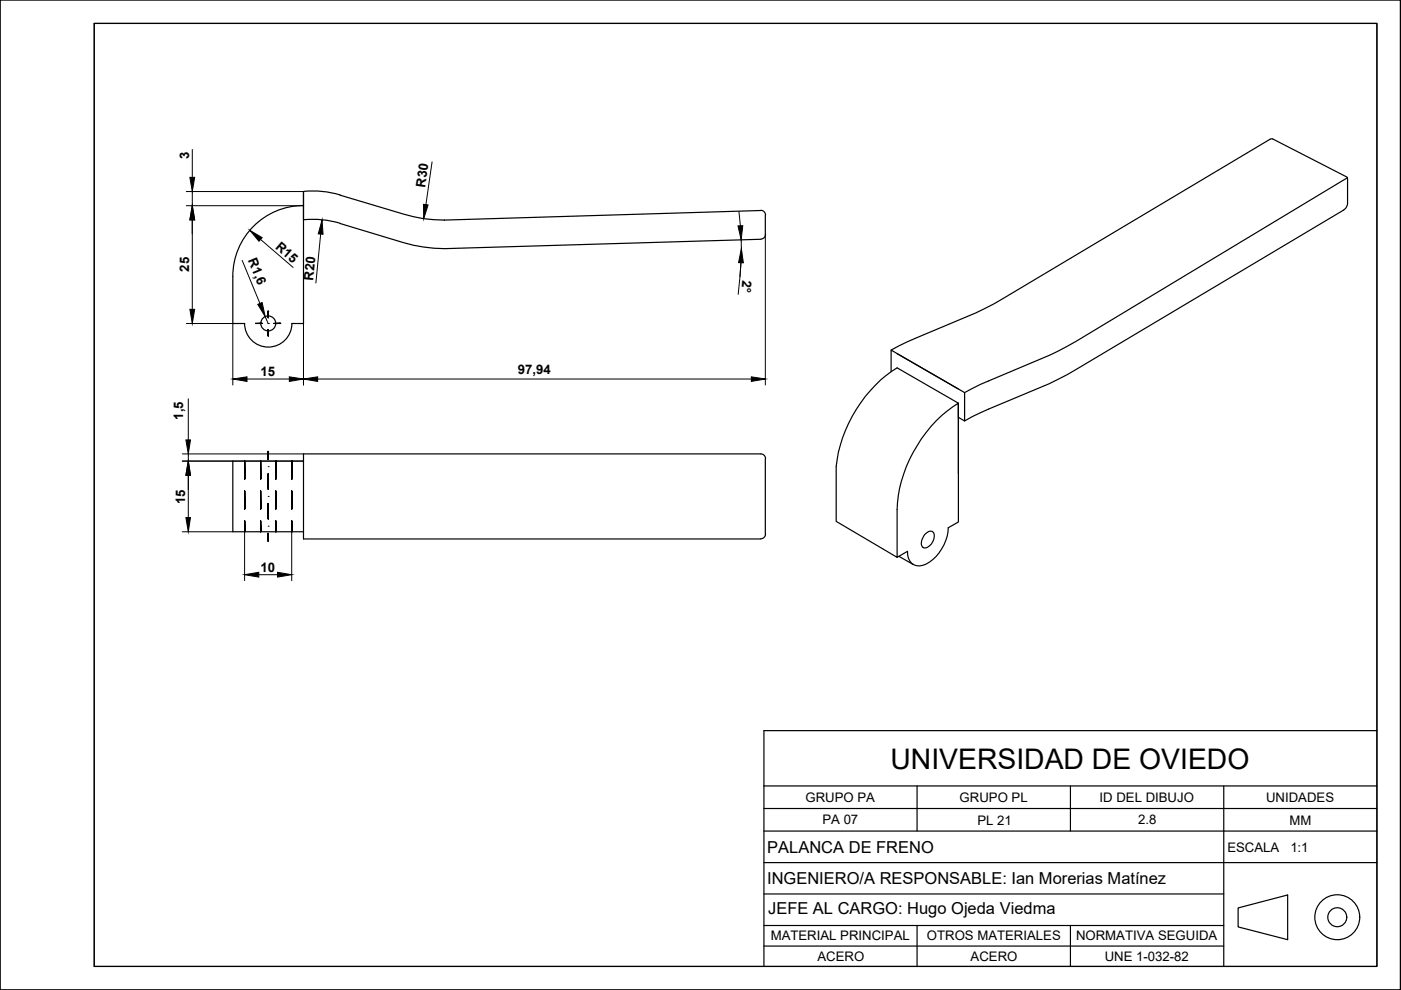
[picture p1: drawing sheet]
<svg xmlns="http://www.w3.org/2000/svg" width="297mm" height="210mm" viewBox="0 0 297 210" stroke-linecap="round" stroke-linejoin="round" font-family="sans-serif">
<!-- layer: 0 -->
<g fill="none" stroke="#000" stroke-width=".25">
<path d="M0 0h296.9v209.9h-296.9zM20 5h271.9v199.9h-271.9zM269.2 29.6l.6-.2 15.7 8.1 .2 .4v5.1a1.79 1.79 0 0 1-.8 1.5l-58.6 34.9-3.8 1.9-14.6 6.2-3.4 1.8M269.3 29.5l-58.6 34.9-3.8 2-14.7 6.1-3.3 1.7M285.7 37.7l-57.6 34.7-5.6 2.9-14.6 6.2-3.4 1.7M64.4 43.6a15 15 0 0 0-15 15M188.9 78.8v-4.6l15.6 9v6.1l-1.3-.8v-3l-13-7.5a29 29 0 0 0-12.9 20.8v11.7l12.9 7.7v-10.2a28.7 28.7 0 0 1 13-22.5v15M190.2 75l13 7.5M203.2 85.5v25.2l-2.2 1.2a9.2 9.2 0 0 1-5.3 8 2.53 2.53 0 0 1-3.3-3l-2.2 1.3M190.6 118l3 1.7M196.1 113.3a1.15 1.15 0 0 1 1.9-.3 2.54 2.54 0 0 1-2.1 3.2 1.3 1.3 0 0 1-.4-1.9zM291.9 154.9h-129.9v50"/>
<path d="M162 176.2h129.9M162 166.6h129.9M162 171.4h129.9M194.4 166.6v9.6M226.9 166.6v9.6M259.5 166.6v38.3M162 182.9h129.9M162 189.5h97.5M162 196.2h97.5M194.4 196.2v8.7M226.9 196.2v8.7M262.5 192.5l10.5-2.7v9.4l-10.5-2.7z"/>
<path d="M162 200.6h97.5"/>
<circle cx="283.5" cy="194.5" r="4.8"/>
<circle cx="283.5" cy="194.5" r="2.01"/>
</g>
<!-- layer: 01_Contornos -->
<g fill="none" stroke="#000" stroke-width=".25">
<path d="M49.4 58.6v10h2.5a5 5 0 0 0 5 5 5 5 0 0 0 5-5M64.4 46.6a20 20 0 0 1 7.7 .7M72.1 41.4l13.5 4a28.1 28.1 0 0 0 8.7 1.3M72.1 47.4l13.5 4a31.9 31.9 0 0 0 8.7 1.3l67-2M72.1 41.3a20 20 0 0 0-7.7-.7l-.1 28h-2.5M161.3 44.6l-67.1 2.1M161.3 44.6a.99 .99 0 0 1 1 1M162.3 45.6v4.1M162.3 49.7a.99 .99 0 0 1-.9 1M64.3 97.8h-14.9v14.9h14.9M162.3 97.3v16M162.3 97.2a.99 .99 0 0 0-1-1h-97v18.1h97"/>
<path d="M162.3 113.2a.99 .99 0 0 1-1 1"/>
<circle cx="56.9" cy="68.6" r="1.59"/>
</g>
<!-- layer: 02_Ocultas -->
<g fill="#000" stroke="#000" stroke-width=".21">
<path d="M51.9 97.8v3.8zM51.9 97.8v3.8zM51.9 97.8v3.8zM51.9 97.8v3.8z"/>
<path d="M55.2 97.8l.1 3.8zM55.2 97.8l.1 3.8zM55.2 97.8l.1 3.8zM55.2 97.8v3.8z"/>
<path d="M58.5 97.8v3.8zM58.5 97.8v3.8zM58.5 97.8v3.8zM58.5 97.8v3.8z"/>
<path d="M61.8 97.8l.1 3.8zM61.8 97.8l.1 3.8zM61.8 97.8l.1 3.8zM61.8 97.8v3.8z"/>
<path d="M51.9 104.1v3.8zM51.9 104.1v3.8zM51.9 104.1v3.8zM51.9 104.1v3.8z"/>
<path d="M51.9 110.5v2.2zM51.9 110.5v2.2zM51.9 110.5v2.2zM51.9 110.5v2.2z"/>
<path d="M55.2 104.1l.1 3.8zM55.2 104.1l.1 3.8zM55.2 104.1l.1 3.8zM55.2 104.1v3.8z"/>
<path d="M55.2 110.5l.1 2.2zM55.2 110.5l.1 2.2zM55.2 110.5l.1 2.2zM55.2 110.5v2.2z"/>
<path d="M58.5 104.1v3.8zM58.5 104.1v3.8zM58.5 104.1v3.8zM58.5 104.1v3.8z"/>
<path d="M58.5 110.5v2.2zM58.5 110.5v2.2zM58.5 110.5v2.2zM58.5 110.5v2.2z"/>
<path d="M61.8 104.1l.1 3.8zM61.8 104.1l.1 3.8zM61.8 104.1l.1 3.8zM61.8 104.1v3.8z"/>
<path d="M61.8 110.5l.1 2.2zM61.8 110.5l.1 2.2zM61.8 110.5l.1 2.2zM61.8 110.5v2.2z"/>
</g>
<g fill="none" stroke="#000" stroke-width=".21">
<path d="M51.9 97.8h.1M51.9 97.8v3.8zM55.2 97.8h.1M55.2 97.8l.1 3.8zM58.5 97.8h.1M58.5 97.8v3.8zM61.8 97.8h.1M61.8 97.8l.1 3.8zM51.9 104.1v3.8zM51.9 110.5v2.2zM51.9 112.7h.1M55.2 104.1l.1 3.8z"/>
<path d="M55.2 110.5l.1 2.2zM55.2 112.7h.1M58.5 104.1v3.8zM58.5 110.5v2.2zM58.5 112.7h.1M61.8 104.1l.1 3.8zM61.8 110.5l.1 2.2zM61.8 112.7h.1"/>
</g>
<!-- layer: 03_Ejes -->
<g fill="#000" stroke="#000" stroke-width=".21">
<path d="M54.2 68.6h1.4zM54.2 68.6h1.4zM54.2 68.6h1.4zM54.2 68.6h1.4z"/>
<path d="M56.9 66v1.4zM56.9 66v1.4zM56.9 66v1.4zM56.9 66v1.4z"/>
<path d="M56.9 69.9v1.3zM56.9 69.9v1.3zM56.9 69.9v1.3zM56.9 69.9v1.3z"/>
<path d="M58.1 68.6h1.3zM58.1 68.6h1.3zM58.1 68.6h1.3zM58.1 68.6h1.3z"/>
<path d="M56.9 95.8v1.6zM56.9 95.8v1.6zM56.9 95.8v1.6zM56.9 95.8v1.6z"/>
<path d="M56.9 100.5v3.2zM56.9 100.5v3.2zM56.9 100.5v3.2zM56.9 100.5v3.2z"/>
<path d="M56.9 106.8v3.2zM56.9 106.8v3.2zM56.9 106.8v3.2zM56.9 106.8v3.2z"/>
<path d="M56.9 113.1v1.6zM56.9 113.1v1.6zM56.9 113.1v1.6zM56.9 113.1v1.6z"/>
</g>
<g fill="none" stroke="#000" stroke-width=".21">
<path d="M54.2 68.6h1.4zM54.2 68.6h.1M56.9 66h.1M56.9 66v1.4zM56.9 68.6h.1M56.9 69.9v1.3zM56.9 71.2h.1M58.1 68.6h1.3zM59.4 68.6h.1M56.9 95.8h.1M56.9 95.8v1.6zM56.9 98.9h.1"/>
<path d="M56.9 100.5v3.2zM56.9 105.3h.1M56.9 106.8v3.2zM56.9 111.6h.1M56.9 113.1v1.6zM56.9 114.7h.1"/>
</g>
<!-- layer: 04_Cotas -->
<g fill="none" stroke="#000" stroke-width=".21">
<path d="M40.8 31.7v5.9M91.6 34.3l-1.3 9.1M39.5 43.6h24.8M39.5 40.6h24.8M40.8 40.6v3M40.8 46.6v19M51.4 55.2l3.7 9.2M55.2 50.8l6.9 5.9M68 49.6l-1 10.4M156.7 44.9l.3 3M157.1 55.7l-.6 6.7M157.1 50.9v4.8l-.2 3"/>
<path d="M162.3 49.8v31.8M39.5 68.6h9.9v13M56.2 67.1l.7 1.5M64.3 68.6v13M38.7 97.8h25.6M38.7 96.2h25.6M39.9 84.6v8.7M39.9 96.2v1.6M52.4 80.4h8.9M67.4 80.4h91.9M38.7 112.7h10.7M39.9 100.8v8.9"/>
<path d="M51.9 112.7v10.4M61.8 112.7v10.4M54.9 121.8h3.9"/>
</g>
<g fill="#000" stroke="#000" stroke-width=".21">
<path d="M40.3 37.6h1l-.5 3zM40.8 43.6l.5 3h-1zM53 48.8l2.6 1.6-.7 .8zM68.3 46.6l.2 3.1-1-.1zM89.8 43.3l1 .1-1 3zM157.2 52.7l.4 3h-1zM156.5 47.9h1l-.4 3zM40.3 65.6h1l-.5 3zM49.4 80.4l3-.5v1zM54.7 64.5l.9-.4 .6 3zM61.3 79.9l3 .5-3 .5zM64.3 80.4l3.1-.5v1z"/>
<path d="M159.3 79.9l3 .5-3 .5zM39.4 93.3h1l-.5 2.9zM39.9 97.8l.5 3h-1zM39.4 109.7h1l-.5 3zM51.9 121.8l3-.5v1.1zM58.8 121.3l3 .5-3 .6z"/>
</g>
<path d="M0 0h296.9v209.9h-296.9zM20 5h271.9v199.9h-271.9z" fill="none" stroke="#000" stroke-width=".25"/>
<text font-size="6" x="188.8" y="163">UNIVERSIDAD DE OVIEDO</text>
<g font-size="3.5">
<text x="162.7" y="180.8">PALANCA DE FRENO</text>
<text x="162.6" y="187.4">INGENIERO/A RESPONSABLE: Ian Morerias Matínez</text>
<text x="162.9" y="193.8">JEFE AL CARGO: Hugo Ojeda Viedma</text>
</g>
<g font-size="2.8">
<text x="40.1" y="33.8" transform="rotate(-90 40.1 33.8)">3</text>
<text x="90.1" y="39.8" transform="rotate(-82 90.1 39.8)">R30</text>
<text x="58.3" y="52.5" transform="rotate(41 58.3 52.5)">R15</text>
<text x="40.1" y="57.6" transform="rotate(-90 40.1 57.6)">25</text>
<text x="52.5" y="55.2" transform="rotate(68 52.5 55.2)">R1,6</text>
<text x="66.4" y="59.5" transform="rotate(-84 66.4 59.5)">R20</text>
<text x="157.4" y="59.3" transform="rotate(95 157.4 59.3)">2°</text>
<text x="55.2" y="79.7">15</text>
<text x="109.8" y="79.3">97,94</text>
<text x="38.8" y="89" transform="rotate(-90 38.8 89)">1,5</text>
<text x="39.2" y="106.9" transform="rotate(-90 39.2 106.9)">15</text>
<text x="55.2" y="121.2">10</text>
<text x="170.8" y="170.1">GRUPO PA</text>
<text x="203.5" y="170.1">GRUPO PL</text>
<text x="233.1" y="170.1">ID DEL DIBUJO</text>
<text x="268.4" y="170.1">UNIDADES</text>
<text x="174.4" y="174.8">PA 07</text>
<text x="207.2" y="174.9">PL 21</text>
<text x="241.3" y="174.8">2.8</text>
<text x="273.4" y="174.9">MM</text>
<text x="260.2" y="180.6">ESCALA</text>
<text x="273.6" y="180.6">1:1</text>
<text x="163.4" y="199.4">MATERIAL PRINCIPAL</text>
<text x="173.3" y="203.8">ACERO</text>
<text x="196.5" y="199.4">OTROS MATERIALES</text>
<text x="205.8" y="203.8">ACERO</text>
<text x="228.1" y="199.4">NORMATIVA SEGUIDA</text>
<text x="234.2" y="203.7">UNE 1-032-82</text>
</g>
</svg>
